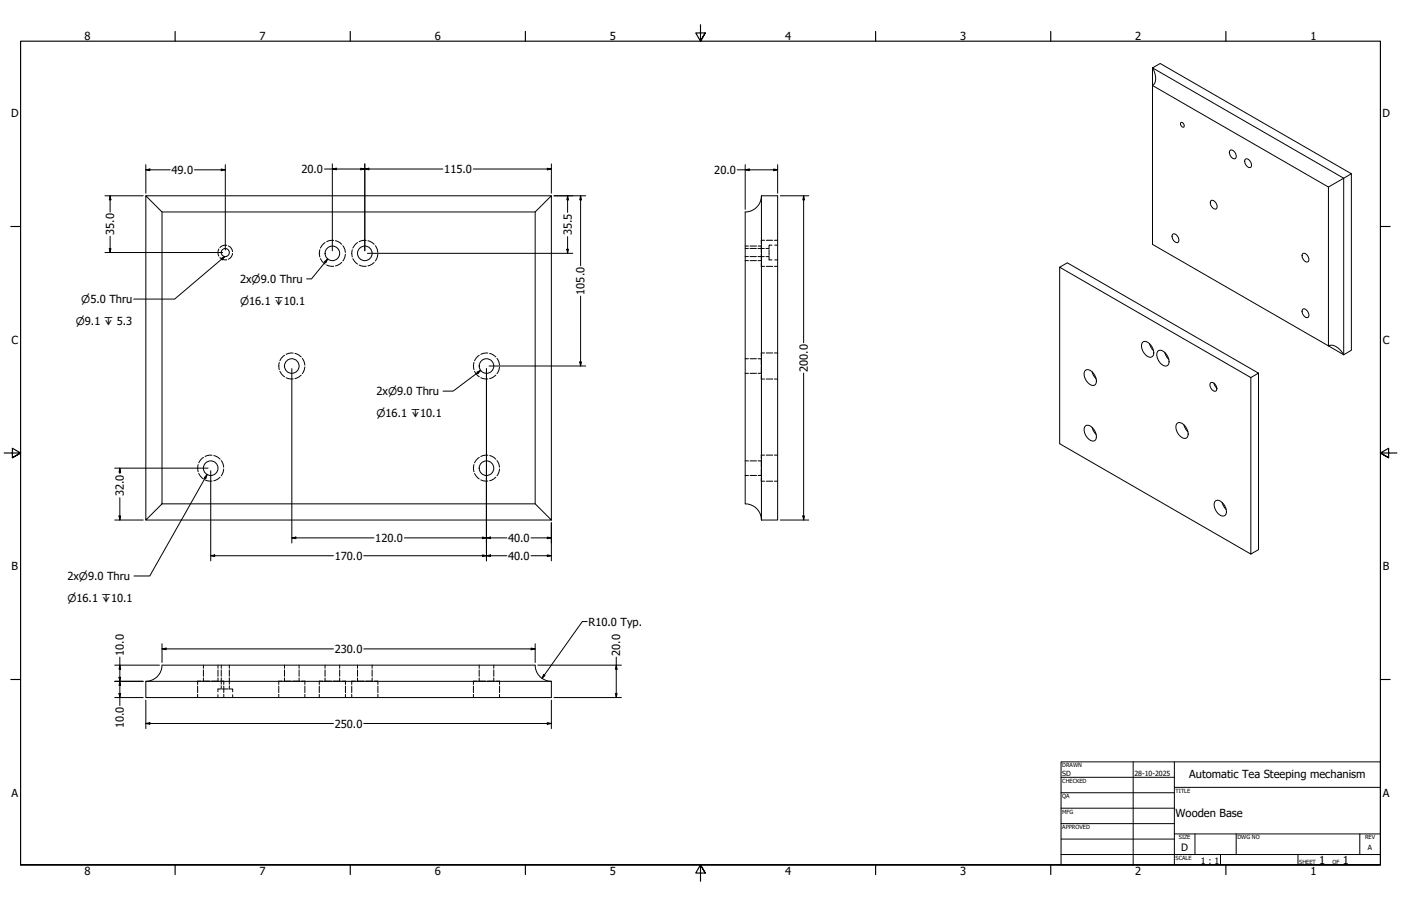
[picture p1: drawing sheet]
<svg xmlns="http://www.w3.org/2000/svg" width="864mm" height="559mm" viewBox="0 0 864 559" stroke-linecap="round" stroke-linejoin="round" font-family="sans-serif">
<!-- layer: Hidden (ANSI) -->
<g fill="none" stroke="#000" stroke-width=".62">
<path d="M135 154l-1 2 1 2M136 159l1 1h3M140 151l-3 1-1 1M141 152a4 4 0 0 1 2 3M143 156v2l-2 2M197 154v4M198 160l2 3M200 150l-2 3M206 148l-5 1M207 148l4 3M211 152l2 4M213 157l-2 4"/>
<path d="M217 154v4M218 160l2 3M220 150l-2 3M226 148l-5 1M227 148l4 3M231 152l2 4M233 157l-2 4M459 158h2M459 153h2M459 152h2M462 158h4M462 153h4"/>
<path d="M462 152h4M467 158h4M467 153h4M467 152h2M469 151v5M469 157v4M471 148h-2v2M472 158h2M472 153h2M472 148h4M474 154v4M474 158v2h2"/>
<path d="M476 151h-2v2M477 148h2M478 151h1M201 163l5 1M211 162l-4 2M221 163l5 1M231 162l-4 2M459 161h2M462 161h4M467 161h2M469 162v2h2M472 164h4"/>
<path d="M477 164h2M478 160h1M175 219l-2 3M181 218l-5 1M182 218l4 2M295 219l-2 3M301 218l-5 1M302 218l4 2M471 218h-2v2M472 218h4M477 218h2M172 224v4"/>
<path d="M173 229l2 3M176 233l5 1M186 231l-4 3M186 221l2 4M188 226l-2 4M292 224v4M293 229l2 3M296 233l5 1M306 231l-4 3M306 221l2 4M308 226l-2 4M459 230h2"/>
<path d="M459 221h2M462 230h4M462 221h4M467 230h2M467 221h2M469 221v4M469 226v5M469 232v2h2M472 234h4M477 234h2M122 287v4M123 292l2 3"/>
<path d="M125 282l-2 3M126 296l5 1M131 281l-5 1M132 281l4 2M136 294l-4 3M136 284l2 4M138 289l-2 4M292 287v4M293 292l2 3M295 282l-2 3M296 296l5 1M301 281l-5 1"/>
<path d="M302 281l4 2M306 294l-4 3M306 284l2 4M308 289l-2 4M459 293h2M459 284h2M462 293h4M462 284h4M467 293h2M467 284h2M469 284v4M469 289v5"/>
<path d="M469 295v2h2M471 281h-2v2M472 281h4M472 297h4M477 281h2M477 297h2M125 410v2M125 413v4M125 418v2M134 410v2M134 413v4M134 418v2"/>
<path d="M136 410v2M136 413v4M136 418v4M141 410v2M141 413v4M141 418v4M175 410v2M175 413v4M175 418v2M184 410v2M184 413v4M184 418v2"/>
<path d="M200 410v2M200 413v4M200 418v2M209 410v2M209 413v4M209 418v2M220 410v2M220 413v4M220 418v2M229 410v2M229 413v4M229 418v2"/>
<path d="M295 410v2M295 413v4M295 418v2M304 410v2M304 413v4M304 418v2M122 423v4M122 428v2M124 420h-2v2M125 420h4M130 420h5M134 428v2"/>
<path d="M136 420h2v2M136 425h-2v2M136 423v2M137 425h4M138 423v4M138 428v2M141 423v2M142 425h1v2M143 428v2M172 423v4M172 428v2M174 420h-2v2"/>
<path d="M175 420h4M180 420h5M186 420h2v2M188 423v4M188 428v2M197 423v4M197 428v2M199 420h-2v2M200 420h4M205 420h5M211 420h2v2M213 423v4"/>
<path d="M213 428v2M217 423v4M217 428v2M219 420h-2v2M220 420h4M225 420h5M231 420h2v2M233 423v4M233 428v2M292 423v4M292 428v2M294 420h-2v2"/>
<path d="M295 420h4M300 420h5M306 420h2v2M308 423v4M308 428v2"/>
</g>
<!-- layer: Visible (ANSI) -->
<g fill="none" stroke="#000" stroke-width=".62">
<path d="M710 42a8 8 0 0 1 0 11l109 62M710 42v109l118 68M710 42l5-3 118 68-5 3zM728 76a1.7 1.7 0 0 1 2 1 1.7 1.7 0 0 1-1 1l-1-1zM758 93a3 3 0 0 1 3 1 3 3 0 0 1 0 4 4 4 0 0 1-3-5zM768 98a3 3 0 0 1 3 2 3 3 0 0 1 0 3 4 4 0 0 1-3-5zM819 115l9-5v109a8 8 0 0 0-9-6zM833 107v109l-5 3M90 121l10 10v180l-10 10zM90 121h250M100 131h230M330 131l10-10v200l-10-10z"/>
<path d="M469 121a10 10 0 0 1-10 10v180a10 10 0 0 1 10 10M469 121h10v200h-10M469 121v200M746 124a3 3 0 0 1 4 1 3 3 0 0 1 0 4 4 4 0 0 1-4-5zM723 145a3 3 0 0 1 3 1 3 3 0 0 1 0 4 4 4 0 0 1-3-5zM803 157a3 3 0 0 1 3 1 3 3 0 0 1 0 4 4 4 0 0 1-3-5zM653 165v109l118 68M803 191a3 3 0 0 1 3 1 3 3 0 0 1 0 4 4 4 0 0 1-3-5zM704 211a5 5 0 0 1 7 5 2.8 2.8 0 0 1 0 3 2.8 2.8 0 0 1-3 1 7 7 0 0 1-4-9zM709 212l2 4M714 217a5 5 0 0 1 6 4 2.8 2.8 0 0 1 0 4 2.8 2.8 0 0 1-3 0 7 7 0 0 1-3-8zM718 217l2 5"/>
<path d="M669 228a6 6 0 0 1 6 9 3 3 0 0 1-5-2 5 5 0 0 1-1-7zM673 229l3 5M746 236a3 3 0 0 1 3 2 3 3 0 0 1 0 3 4 4 0 0 1-3-5zM748 236l2 3M776 230l-5 3-118-68 5-3 118 68v109l-5 3v-109M669 263a4 4 0 0 1 6 2 4 4 0 0 1-1 7 7 7 0 0 1-5-9zM673 264l3 4M725 261a4 4 0 0 1 6 3 4 4 0 0 1-1 6 7 7 0 0 1-5-9zM730 262l2 4M100 311h230M749 309a5 5 0 0 1 7 5 2.8 2.8 0 0 1 0 3 2.8 2.8 0 0 1-4 1 7 7 0 0 1-3-9zM753 310l3 4"/>
<path d="M90 321h250M90 420a10 10 0 0 0 10-10h230a10 10 0 0 0 10 10M90 420v10h250v-10M90 420h250"/>
<circle cx="139" cy="156" r="2.5"/>
<circle cx="205" cy="156" r="4"/>
<circle cx="225" cy="156" r="4"/>
<circle cx="180" cy="226" r="4"/>
<circle cx="300" cy="226" r="4"/>
<circle cx="130" cy="289" r="4"/>
<circle cx="300" cy="289" r="4"/>
</g>
<!-- layer: Border (ANSI) -->
<g fill="none" stroke="#000" stroke-width=".71">
<path d="M108 19v6M216 19v6M324 19v6M432 15v10l-3-5h6l-3 5 3-5M540 19v6M648 19v6M756 19v6M7 140h6M851 140h6M3 279h10l-5-3v6l5-3-5 3M861 279h-10l5-3v6l-5-3 5 3M7 419h6"/>
<path d="M851 419h6M13 533v-508h838v508h-838h838M108 533v6M216 533v6M324 533v6M435 538l-3-5 3 5h-6l3-5v11M540 533v6M648 533v6M756 533v6"/>
</g>
<!-- layer: Title (ANSI) -->
<g fill="none" stroke="#000" stroke-width=".62">
<path d="M654 470h197v63h-197zM654 479h70M698 470v63M724 470v63M654 489h70M654 498h70M724 486h127M654 508h70M654 518h70M724 514h127M737 514v13M762 514v13"/>
<path d="M838 514v13M654 527h197M752 527v6M800 527v6"/>
</g>
<!-- layer: Dimension (ANSI) -->
<g fill="none" stroke="#000" stroke-width=".62">
<path d="M90 105l2-1v1zM90 105h15M90 102v17M120 105h19M136 104l3 1h-3zM139 102v52M200 104h73M205 104h2v1zM205 101v54M222 104h3l-3 1zM225 104h2v1zM225 101v54"/>
<path d="M292 104h48M337 104h3l-3 1zM340 101v18M454 105h25M459 105l3-1v1zM459 102v27M477 104l2 1h-2zM479 102v17M65 121h23M68 121v2h-1zM68 121v10M341 121h20"/>
<path d="M350 121v2h-1zM350 121v10M358 121v2h-1zM358 121v43M481 121h18M495 121l1 2h-1zM495 121v90M65 156h72M67 153h1v3zM68 146v10M202 160l-10 12h-3M226 156h127"/>
<path d="M349 154h1v2zM350 146v10M200 161l2-1-1 2zM358 183v43M180 227v108M294 230l2-2-1 2zM296 228l-17 13h-6M300 227v119M301 226h60M357 223h1v3zM495 230v91M71 289h57"/>
<path d="M74 289v2h-1zM74 289v3M128 293l-1 2h-1zM128 293l-36 62h-9M130 290v56M73 318h1v3zM74 307v14M495 318h1l-1 3zM71 321h17M180 332l2-1v1zM180 332h51M249 332h63"/>
<path d="M297 331l3 1h-3zM300 332l2-1v1zM327 332h13M337 331l3 1h-3zM340 322v24M481 321h18M130 343l2-1v1zM130 343h76M224 343h88M297 342l3 1h-3zM300 343l2-1v1zM327 343h13"/>
<path d="M337 342l3 1h-3zM100 397v12M327 400h3l-3 1zM330 397v12M362 383h-3l-25 35M71 410h27M73 418h1v2zM74 410v3h-1zM74 405v30M100 400h2v1zM100 400h106M224 400h106"/>
<path d="M331 410h52M335 416l1 1-2 1zM380 410v3h-1zM380 405v25M71 420h17M71 430h17M73 428h1v2zM74 420v3h-1zM90 432v17M340 432v17M341 430h42M379 428h1v2z"/>
<path d="M90 446h2v1zM90 446h116M224 446h116M337 446h3l-3 1z"/>
</g>
<g fill="#000">
<path d="M90 105l2-1v1z" fill-rule="evenodd"/>
<path d="M136 104l3 1h-3z" fill-rule="evenodd"/>
<path d="M205 104h2v1z" fill-rule="evenodd"/>
<path d="M222 104h3l-3 1z" fill-rule="evenodd"/>
<path d="M225 104h2v1z" fill-rule="evenodd"/>
<path d="M337 104h3l-3 1z" fill-rule="evenodd"/>
<path d="M459 105l3-1v1z" fill-rule="evenodd"/>
<path d="M477 104l2 1h-2z" fill-rule="evenodd"/>
<path d="M68 121v2h-1z" fill-rule="evenodd"/>
<path d="M350 121v2h-1z" fill-rule="evenodd"/>
<path d="M358 121v2h-1z" fill-rule="evenodd"/>
<path d="M495 121l1 2h-1z" fill-rule="evenodd"/>
<path d="M67 153h1v3z" fill-rule="evenodd"/>
<path d="M349 154h1v2z" fill-rule="evenodd"/>
<path d="M200 161l2-1-1 2z" fill-rule="evenodd"/>
<path d="M294 230l2-2-1 2z" fill-rule="evenodd"/>
<path d="M357 223h1v3z" fill-rule="evenodd"/>
<path d="M74 289v2h-1z" fill-rule="evenodd"/>
<path d="M128 293l-1 2h-1z" fill-rule="evenodd"/>
<path d="M73 318h1v3z" fill-rule="evenodd"/>
<path d="M495 318h1l-1 3z" fill-rule="evenodd"/>
<path d="M180 332l2-1v1z" fill-rule="evenodd"/>
<path d="M297 331l3 1h-3z" fill-rule="evenodd"/>
<path d="M300 332l2-1v1z" fill-rule="evenodd"/>
<path d="M337 331l3 1h-3z" fill-rule="evenodd"/>
<path d="M130 343l2-1v1z" fill-rule="evenodd"/>
<path d="M297 342l3 1h-3z" fill-rule="evenodd"/>
<path d="M300 343l2-1v1z" fill-rule="evenodd"/>
<path d="M337 342l3 1h-3z" fill-rule="evenodd"/>
<path d="M100 400h2v1z" fill-rule="evenodd"/>
<path d="M73 418h1v2z" fill-rule="evenodd"/>
<path d="M74 410v3h-1z" fill-rule="evenodd"/>
<path d="M327 400h3l-3 1z" fill-rule="evenodd"/>
<path d="M335 416l1 1-2 1z" fill-rule="evenodd"/>
<path d="M380 410v3h-1z" fill-rule="evenodd"/>
<path d="M73 428h1v2z" fill-rule="evenodd"/>
<path d="M74 420v3h-1z" fill-rule="evenodd"/>
<path d="M379 428h1v2z" fill-rule="evenodd"/>
<path d="M90 446h2v1z" fill-rule="evenodd"/>
<path d="M337 446h3l-3 1z" fill-rule="evenodd"/>
</g>
<!-- layer: Symbol (ANSI) -->
<path d="M136 159l3-1-2 2zM139 158l-31 26h-26" fill="none" stroke="#000" stroke-width=".62"/>
<path d="M136 159l3-1-2 2z" fill-rule="evenodd" fill="#000"/>
<g font-size="6.8">
<text x="52" y="24">8</text>
<text x="160" y="24">7</text>
<text x="268" y="24">6</text>
<text x="376" y="24">5</text>
<text x="484" y="24">4</text>
<text x="592" y="24">3</text>
<text x="700" y="24">2</text>
<text x="808" y="24">1</text>
<text x="7" y="72">D</text>
<text x="852" y="72">D</text>
<text x="106" y="107">49.0</text>
<text x="186" y="107">20.0</text>
<text x="274" y="107">115.0</text>
<text x="440" y="107">20.0</text>
<text x="70" y="145" transform="rotate(-90 70 145)">35.0</text>
<text x="352" y="145" transform="rotate(-90 352 145)">35.5</text>
<text x="148" y="175">2x⌀9.0 Thru</text>
<text x="360" y="182" transform="rotate(-90 360 182)">105.0</text>
<text x="7" y="212">C</text>
<text x="852" y="212">C</text>
<text x="498" y="229" transform="rotate(-90 498 229)">200.0</text>
<text x="232" y="244">2x⌀9.0 Thru</text>
<text x="76" y="306" transform="rotate(-90 76 306)">32.0</text>
<text x="231" y="334">120.0</text>
<text x="313" y="334">40.0</text>
<text x="206" y="345">170.0</text>
<text x="313" y="345">40.0</text>
<text x="7" y="352">B</text>
<text x="852" y="352">B</text>
<text x="42" y="358">2x⌀9.0 Thru</text>
<text x="363" y="386">R10.0 Typ.</text>
<text x="76" y="404" transform="rotate(-90 76 404)">10.0</text>
<text x="206" y="403">230.0</text>
<text x="382" y="404" transform="rotate(-90 382 404)">20.0</text>
<text x="76" y="449" transform="rotate(-90 76 449)">10.0</text>
<text x="206" y="449">250.0</text>
<text x="733" y="480">Automatic Tea Steeping mechanism</text>
<text x="7" y="491">A</text>
<text x="852" y="491">A</text>
<text x="725" y="504">Wooden Base</text>
<text x="813" y="533">1</text>
<text x="828" y="533">1</text>
<text x="52" y="539">8</text>
<text x="160" y="539">7</text>
<text x="268" y="539">6</text>
<text x="376" y="539">5</text>
<text x="484" y="539">4</text>
<text x="592" y="539">3</text>
<text x="700" y="539">2</text>
<text x="808" y="539">1</text>
</g>
<g font-size="6.5">
<text x="50" y="187">⌀5.0 Thru</text>
<text x="148" y="188">⌀16.1 ↧10.1</text>
<text x="47" y="201">⌀9.1 ↧ 5.3</text>
<text x="232" y="257">⌀16.1 ↧10.1</text>
<text x="42" y="371">⌀16.1 ↧10.1</text>
</g>
<text font-size="6.3" x="728" y="525">D</text>
<text font-size="5.5" x="740" y="533">1 : 1</text>
<g font-size="4.3">
<text x="655" y="479">SD</text>
<text x="699" y="479">28-10-2025</text>
<text x="843" y="524">A</text>
</g>
<g font-size="3.5">
<text x="655" y="473">DRAWN</text>
<text x="655" y="483">CHECKED</text>
<text x="725" y="489">TITLE</text>
<text x="655" y="492">QA</text>
<text x="655" y="502">MFG</text>
<text x="655" y="511">APPROVED</text>
<text x="727" y="518">SIZE</text>
<text x="763" y="518">DWG NO</text>
<text x="841" y="518">REV</text>
<text x="725" y="530">SCALE</text>
<text x="801" y="533">SHEET</text>
<text x="821" y="533">OF</text>
</g>
</svg>
